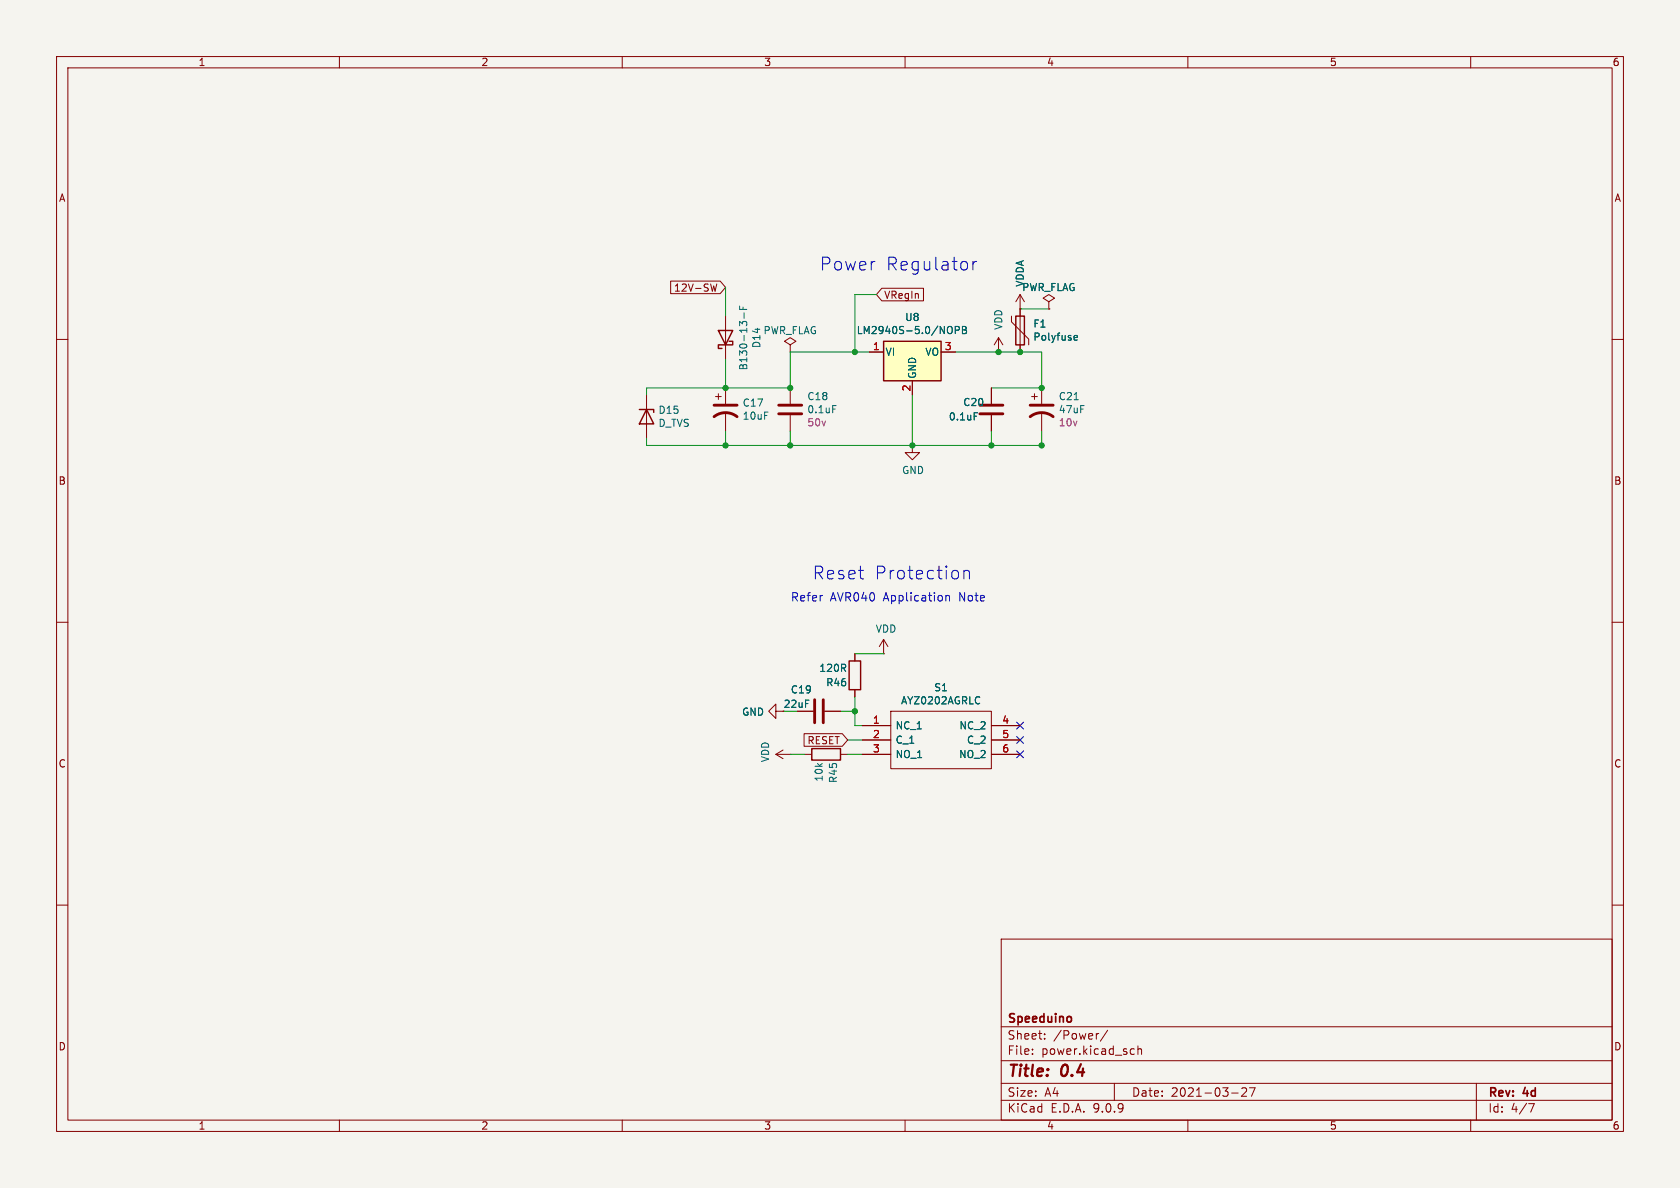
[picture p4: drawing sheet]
(kicad_sch
 (version 20250114)
 (generator "eeschema")
 (generator_version "9.0")
 (paper "A4")
 (title_block
  (title "0.4")
  (date "2021-03-27")
  (rev "4d")
  (company "Speeduino"))
 (lib_symbols
  (symbol "Device:C"
   (pin_numbers (hide yes))
   (pin_names
    (offset 0.254)) (exclude_from_sim no) (in_bom yes) (on_board yes)
   (property "Reference" "C" (at 0.635 2.54 0) (effects (font (size 1.27 1.27)) (justify left)))
   (property "Value" "C" (at 0.635 -2.54 0) (effects (font (size 1.27 1.27)) (justify left)))
   (property "Footprint" "" (at 0.9652 -3.81 0) (effects (font (size 1.27 1.27)) (hide yes)))
   (property "Datasheet" "~" (at 0 0 0) (effects (font (size 1.27 1.27)) (hide yes)))
   (property "Description" "Unpolarized capacitor" (at 0 0 0) (effects (font (size 1.27 1.27)) (hide yes)))
   (symbol "C_0_1"
    (polyline (pts (xy -2.032 0.762) (xy 2.032 0.762)) (stroke (width 0.508) (type default)) (fill (type none)))
    (polyline (pts (xy -2.032 -0.762) (xy 2.032 -0.762)) (stroke (width 0.508) (type default)) (fill (type none))))
   (symbol "C_1_1"
    (pin passive line (at 0 3.81 270) (length 2.794) (name "~" (effects (font (size 1.27 1.27)))) (number "1" (effects (font (size 1.27 1.27)))))
    (pin passive line (at 0 -3.81 90) (length 2.794) (name "~" (effects (font (size 1.27 1.27)))) (number "2" (effects (font (size 1.27 1.27))))))
   (embedded_fonts no))
  (symbol "Device:C_Polarized_US"
   (pin_numbers (hide yes))
   (pin_names
    (offset 0.254) (hide yes)) (exclude_from_sim no) (in_bom yes) (on_board yes)
   (property "Reference" "C" (at 0.635 2.54 0) (effects (font (size 1.27 1.27)) (justify left)))
   (property "Value" "C_Polarized_US" (at 0.635 -2.54 0) (effects (font (size 1.27 1.27)) (justify left)))
   (property "Footprint" "" (at 0 0 0) (effects (font (size 1.27 1.27)) (hide yes)))
   (property "Datasheet" "~" (at 0 0 0) (effects (font (size 1.27 1.27)) (hide yes)))
   (property "Description" "Polarized capacitor, US symbol" (at 0 0 0) (effects (font (size 1.27 1.27)) (hide yes)))
   (symbol "C_Polarized_US_0_1"
    (polyline (pts (xy -2.032 0.762) (xy 2.032 0.762)) (stroke (width 0.508) (type default)) (fill (type none)))
    (polyline (pts (xy -1.778 2.286) (xy -0.762 2.286)) (stroke (width 0) (type default)) (fill (type none)))
    (polyline (pts (xy -1.27 1.778) (xy -1.27 2.794)) (stroke (width 0) (type default)) (fill (type none)))
    (arc (start -2.032 -1.27) (mid 0 -0.5572) (end 2.032 -1.27) (stroke (width 0.508) (type default)) (fill (type none))))
   (symbol "C_Polarized_US_1_1"
    (pin passive line (at 0 3.81 270) (length 2.794) (name "~" (effects (font (size 1.27 1.27)))) (number "1" (effects (font (size 1.27 1.27)))))
    (pin passive line (at 0 -3.81 90) (length 3.302) (name "~" (effects (font (size 1.27 1.27)))) (number "2" (effects (font (size 1.27 1.27))))))
   (embedded_fonts no))
  (symbol "Device:D_Schottky"
   (pin_numbers (hide yes))
   (pin_names
    (offset 1.016) (hide yes)) (exclude_from_sim no) (in_bom yes) (on_board yes)
   (property "Reference" "D" (at 0 2.54 0) (effects (font (size 1.27 1.27))))
   (property "Value" "D_Schottky" (at 0 -2.54 0) (effects (font (size 1.27 1.27))))
   (property "Footprint" "" (at 0 0 0) (effects (font (size 1.27 1.27)) (hide yes)))
   (property "Datasheet" "~" (at 0 0 0) (effects (font (size 1.27 1.27)) (hide yes)))
   (property "Description" "Schottky diode" (at 0 0 0) (effects (font (size 1.27 1.27)) (hide yes)))
   (symbol "D_Schottky_0_1"
    (polyline (pts (xy -1.905 0.635) (xy -1.905 1.27) (xy -1.27 1.27) (xy -1.27 -1.27) (xy -0.635 -1.27) (xy -0.635 -0.635)) (stroke (width 0.254) (type default)) (fill (type none)))
    (polyline (pts (xy 1.27 1.27) (xy 1.27 -1.27) (xy -1.27 0) (xy 1.27 1.27)) (stroke (width 0.254) (type default)) (fill (type none)))
    (polyline (pts (xy 1.27 0) (xy -1.27 0)) (stroke (width 0) (type default)) (fill (type none))))
   (symbol "D_Schottky_1_1"
    (pin passive line (at -3.81 0 0) (length 2.54) (name "K" (effects (font (size 1.27 1.27)))) (number "1" (effects (font (size 1.27 1.27)))))
    (pin passive line (at 3.81 0 180) (length 2.54) (name "A" (effects (font (size 1.27 1.27)))) (number "2" (effects (font (size 1.27 1.27))))))
   (embedded_fonts no))
  (symbol "Device:D_Zener"
   (pin_numbers (hide yes))
   (pin_names
    (offset 1.016) (hide yes)) (exclude_from_sim no) (in_bom yes) (on_board yes)
   (property "Reference" "D" (at 0 2.54 0) (effects (font (size 1.27 1.27))))
   (property "Value" "D_Zener" (at 0 -2.54 0) (effects (font (size 1.27 1.27))))
   (property "Footprint" "" (at 0 0 0) (effects (font (size 1.27 1.27)) (hide yes)))
   (property "Datasheet" "~" (at 0 0 0) (effects (font (size 1.27 1.27)) (hide yes)))
   (property "Description" "Zener diode" (at 0 0 0) (effects (font (size 1.27 1.27)) (hide yes)))
   (symbol "D_Zener_0_1"
    (polyline (pts (xy -1.27 -1.27) (xy -1.27 1.27) (xy -0.762 1.27)) (stroke (width 0.254) (type default)) (fill (type none)))
    (polyline (pts (xy 1.27 0) (xy -1.27 0)) (stroke (width 0) (type default)) (fill (type none)))
    (polyline (pts (xy 1.27 -1.27) (xy 1.27 1.27) (xy -1.27 0) (xy 1.27 -1.27)) (stroke (width 0.254) (type default)) (fill (type none))))
   (symbol "D_Zener_1_1"
    (pin passive line (at -3.81 0 0) (length 2.54) (name "K" (effects (font (size 1.27 1.27)))) (number "1" (effects (font (size 1.27 1.27)))))
    (pin passive line (at 3.81 0 180) (length 2.54) (name "A" (effects (font (size 1.27 1.27)))) (number "2" (effects (font (size 1.27 1.27))))))
   (embedded_fonts no))
  (symbol "Device:Polyfuse"
   (pin_numbers (hide yes))
   (pin_names
    (offset 0)) (exclude_from_sim no) (in_bom yes) (on_board yes)
   (property "Reference" "F" (at -2.54 0 90) (effects (font (size 1.27 1.27))))
   (property "Value" "Polyfuse" (at 2.54 0 90) (effects (font (size 1.27 1.27))))
   (property "Footprint" "" (at 1.27 -5.08 0) (effects (font (size 1.27 1.27)) (justify left) (hide yes)))
   (property "Datasheet" "~" (at 0 0 0) (effects (font (size 1.27 1.27)) (hide yes)))
   (property "Description" "Resettable fuse, polymeric positive temperature coefficient" (at 0 0 0) (effects (font (size 1.27 1.27)) (hide yes)))
   (symbol "Polyfuse_0_1"
    (polyline (pts (xy -1.524 2.54) (xy -1.524 1.524) (xy 1.524 -1.524) (xy 1.524 -2.54)) (stroke (width 0) (type default)) (fill (type none)))
    (rectangle (start -0.762 2.54) (end 0.762 -2.54) (stroke (width 0.254) (type default)) (fill (type none)))
    (polyline (pts (xy 0 2.54) (xy 0 -2.54)) (stroke (width 0) (type default)) (fill (type none))))
   (symbol "Polyfuse_1_1"
    (pin passive line (at 0 3.81 270) (length 1.27) (name "~" (effects (font (size 1.27 1.27)))) (number "1" (effects (font (size 1.27 1.27)))))
    (pin passive line (at 0 -3.81 90) (length 1.27) (name "~" (effects (font (size 1.27 1.27)))) (number "2" (effects (font (size 1.27 1.27))))))
   (embedded_fonts no))
  (symbol "Device:R"
   (pin_numbers (hide yes))
   (pin_names
    (offset 0)) (exclude_from_sim no) (in_bom yes) (on_board yes)
   (property "Reference" "R" (at 2.032 0 90) (effects (font (size 1.27 1.27))))
   (property "Value" "R" (at 0 0 90) (effects (font (size 1.27 1.27))))
   (property "Footprint" "" (at -1.778 0 90) (effects (font (size 1.27 1.27)) (hide yes)))
   (property "Datasheet" "~" (at 0 0 0) (effects (font (size 1.27 1.27)) (hide yes)))
   (property "Description" "Resistor" (at 0 0 0) (effects (font (size 1.27 1.27)) (hide yes)))
   (symbol "R_0_1"
    (rectangle (start -1.016 -2.54) (end 1.016 2.54) (stroke (width 0.254) (type default)) (fill (type none))))
   (symbol "R_1_1"
    (pin passive line (at 0 3.81 270) (length 1.27) (name "~" (effects (font (size 1.27 1.27)))) (number "1" (effects (font (size 1.27 1.27)))))
    (pin passive line (at 0 -3.81 90) (length 1.27) (name "~" (effects (font (size 1.27 1.27)))) (number "2" (effects (font (size 1.27 1.27))))))
   (embedded_fonts no))
  (symbol "Regulator_Linear:LM2937xS"
   (pin_names
    (offset 0.254)) (exclude_from_sim no) (in_bom yes) (on_board yes)
   (property "Reference" "U" (at -3.81 3.175 0) (effects (font (size 1.27 1.27))))
   (property "Value" "LM2937xS" (at 0 3.175 0) (effects (font (size 1.27 1.27)) (justify left)))
   (property "Footprint" "Package_TO_SOT_SMD:TO-263-3_TabPin2" (at 0 5.715 0) (effects (font (size 1.27 1.27)
    (italic yes)) (hide yes)))
   (property "Datasheet" "http://www.ti.com/lit/ds/symlink/lm2937.pdf" (at 0 -1.27 0) (effects (font (size 1.27 1.27)) (hide yes)))
   (property "Description" "500-mA Low Dropout Regulator, TO-263" (at 0 0 0) (effects (font (size 1.27 1.27)) (hide yes)))
   (symbol "LM2937xS_0_1"
    (rectangle (start -5.08 -5.08) (end 5.08 1.905) (stroke (width 0.254) (type default)) (fill (type background))))
   (symbol "LM2937xS_1_1"
    (pin power_in line (at -7.62 0 0) (length 2.54) (name "VI" (effects (font (size 1.27 1.27)))) (number "1" (effects (font (size 1.27 1.27)))))
    (pin power_in line (at 0 -7.62 90) (length 2.54) (name "GND" (effects (font (size 1.27 1.27)))) (number "2" (effects (font (size 1.27 1.27)))))
    (pin power_out line (at 7.62 0 180) (length 2.54) (name "VO" (effects (font (size 1.27 1.27)))) (number "3" (effects (font (size 1.27 1.27))))))
   (embedded_fonts no))
  (symbol "power:GND"
   (power)
   (pin_numbers (hide yes))
   (pin_names
    (offset 0) (hide yes)) (exclude_from_sim no) (in_bom yes) (on_board yes)
   (property "Reference" "#PWR" (at 0 -6.35 0) (effects (font (size 1.27 1.27)) (hide yes)))
   (property "Value" "GND" (at 0 -3.81 0) (effects (font (size 1.27 1.27))))
   (property "Footprint" "" (at 0 0 0) (effects (font (size 1.27 1.27)) (hide yes)))
   (property "Datasheet" "" (at 0 0 0) (effects (font (size 1.27 1.27)) (hide yes)))
   (property "Description" "Power symbol creates a global label with name \"GND\" , ground" (at 0 0 0) (effects (font (size 1.27 1.27)) (hide yes)))
   (symbol "GND_0_1"
    (polyline (pts (xy 0 0) (xy 0 -1.27) (xy 1.27 -1.27) (xy 0 -2.54) (xy -1.27 -1.27) (xy 0 -1.27)) (stroke (width 0) (type default)) (fill (type none))))
   (symbol "GND_1_1"
    (pin power_in line (at 0 0 270) (length 0) (name "~" (effects (font (size 1.27 1.27)))) (number "1" (effects (font (size 1.27 1.27))))))
   (embedded_fonts no))
  (symbol "power:VDD"
   (power)
   (pin_numbers (hide yes))
   (pin_names
    (offset 0) (hide yes)) (exclude_from_sim no) (in_bom yes) (on_board yes)
   (property "Reference" "#PWR" (at 0 -3.81 0) (effects (font (size 1.27 1.27)) (hide yes)))
   (property "Value" "VDD" (at 0 3.556 0) (effects (font (size 1.27 1.27))))
   (property "Footprint" "" (at 0 0 0) (effects (font (size 1.27 1.27)) (hide yes)))
   (property "Datasheet" "" (at 0 0 0) (effects (font (size 1.27 1.27)) (hide yes)))
   (property "Description" "Power symbol creates a global label with name \"VDD\"" (at 0 0 0) (effects (font (size 1.27 1.27)) (hide yes)))
   (symbol "VDD_0_1"
    (polyline (pts (xy -0.762 1.27) (xy 0 2.54)) (stroke (width 0) (type default)) (fill (type none)))
    (polyline (pts (xy 0 2.54) (xy 0.762 1.27)) (stroke (width 0) (type default)) (fill (type none)))
    (polyline (pts (xy 0 0) (xy 0 2.54)) (stroke (width 0) (type default)) (fill (type none))))
   (symbol "VDD_1_1"
    (pin power_in line (at 0 0 90) (length 0) (name "~" (effects (font (size 1.27 1.27)))) (number "1" (effects (font (size 1.27 1.27))))))
   (embedded_fonts no))
  (symbol "power:VDDA"
   (power)
   (pin_numbers (hide yes))
   (pin_names
    (offset 0) (hide yes)) (exclude_from_sim no) (in_bom yes) (on_board yes)
   (property "Reference" "#PWR" (at 0 -3.81 0) (effects (font (size 1.27 1.27)) (hide yes)))
   (property "Value" "VDDA" (at 0 3.556 0) (effects (font (size 1.27 1.27))))
   (property "Footprint" "" (at 0 0 0) (effects (font (size 1.27 1.27)) (hide yes)))
   (property "Datasheet" "" (at 0 0 0) (effects (font (size 1.27 1.27)) (hide yes)))
   (property "Description" "Power symbol creates a global label with name \"VDDA\"" (at 0 0 0) (effects (font (size 1.27 1.27)) (hide yes)))
   (symbol "VDDA_0_1"
    (polyline (pts (xy -0.762 1.27) (xy 0 2.54)) (stroke (width 0) (type default)) (fill (type none)))
    (polyline (pts (xy 0 2.54) (xy 0.762 1.27)) (stroke (width 0) (type default)) (fill (type none)))
    (polyline (pts (xy 0 0) (xy 0 2.54)) (stroke (width 0) (type default)) (fill (type none))))
   (symbol "VDDA_1_1"
    (pin power_in line (at 0 0 90) (length 0) (name "~" (effects (font (size 1.27 1.27)))) (number "1" (effects (font (size 1.27 1.27))))))
   (embedded_fonts no))
  (symbol "v0.4.4c-rescue:AYZ0202AGRLC-Misc"
   (pin_names
    (offset 0.762)) (exclude_from_sim no) (in_bom yes) (on_board yes)
   (property "Reference" "S" (at 24.13 7.62 0) (effects (font (size 1.27 1.27)) (justify left)))
   (property "Value" "v0.4.4c-rescue_AYZ0202AGRLC-Misc" (at 24.13 5.08 0) (effects (font (size 1.27 1.27)) (justify left)))
   (property "Footprint" "AYZ0202AGRLC" (at 24.13 2.54 0) (effects (font (size 1.27 1.27)) (justify left) (hide yes)))
   (property "Datasheet" "http://uk.rs-online.com/web/p/products/7931504P" (at 24.13 0 0) (effects (font (size 1.27 1.27)) (justify left) (hide yes)))
   (property "Description" "" (at 0 0 0) (effects (font (size 1.27 1.27)) (hide yes)))
   (property "Description_1" "AYZ0202AGRLC (Slide Switches)" (at 24.13 -2.54 0) (effects (font (size 1.27 1.27)) (justify left) (hide yes)))
   (property "RS Part Number" "7931504P" (at 24.13 -7.62 0) (effects (font (size 1.27 1.27)) (justify left) (hide yes)))
   (property "RS Price/Stock" "http://uk.rs-online.com/web/p/products/7931504P" (at 24.13 -10.16 0) (effects (font (size 1.27 1.27)) (justify left) (hide yes)))
   (property "Manufacturer_Name" "C & K COMPONENTS" (at 24.13 -12.7 0) (effects (font (size 1.27 1.27)) (justify left) (hide yes)))
   (property "Manufacturer_Part_Number" "AYZ0202AGRLC" (at 24.13 -15.24 0) (effects (font (size 1.27 1.27)) (justify left) (hide yes)))
   (property "Allied_Number" "70417470" (at 24.13 -17.78 0) (effects (font (size 1.27 1.27)) (justify left) (hide yes)))
   (symbol "AYZ0202AGRLC-Misc_0_0"
    (pin bidirectional line (at 0 0 0) (length 5.08) (name "NC_1" (effects (font (size 1.27 1.27)))) (number "1" (effects (font (size 1.27 1.27)))))
    (pin bidirectional line (at 0 -2.54 0) (length 5.08) (name "C_1" (effects (font (size 1.27 1.27)))) (number "2" (effects (font (size 1.27 1.27)))))
    (pin bidirectional line (at 0 -5.08 0) (length 5.08) (name "NO_1" (effects (font (size 1.27 1.27)))) (number "3" (effects (font (size 1.27 1.27)))))
    (pin bidirectional line (at 27.94 0 180) (length 5.08) (name "NC_2" (effects (font (size 1.27 1.27)))) (number "4" (effects (font (size 1.27 1.27)))))
    (pin bidirectional line (at 27.94 -2.54 180) (length 5.08) (name "C_2" (effects (font (size 1.27 1.27)))) (number "5" (effects (font (size 1.27 1.27)))))
    (pin bidirectional line (at 27.94 -5.08 180) (length 5.08) (name "NO_2" (effects (font (size 1.27 1.27)))) (number "6" (effects (font (size 1.27 1.27))))))
   (symbol "AYZ0202AGRLC-Misc_0_1"
    (polyline (pts (xy 5.08 2.54) (xy 22.86 2.54) (xy 22.86 -7.62) (xy 5.08 -7.62) (xy 5.08 2.54)) (stroke (width 0.1524) (type solid)) (fill (type none))))
   (embedded_fonts no))
  (symbol "power:PWR_FLAG"
   (power)
   (pin_numbers (hide yes))
   (pin_names
    (offset 0) (hide yes)) (exclude_from_sim no) (in_bom yes) (on_board yes)
   (property "Reference" "#FLG" (at 0 1.905 0) (effects (font (size 1.27 1.27)) (hide yes)))
   (property "Value" "PWR_FLAG" (at 0 3.81 0) (effects (font (size 1.27 1.27))))
   (property "Footprint" "" (at 0 0 0) (effects (font (size 1.27 1.27)) (hide yes)))
   (property "Datasheet" "~" (at 0 0 0) (effects (font (size 1.27 1.27)) (hide yes)))
   (property "Description" "Special symbol for telling ERC where power comes from" (at 0 0 0) (effects (font (size 1.27 1.27)) (hide yes)))
   (symbol "PWR_FLAG_0_0"
    (pin power_out line (at 0 0 90) (length 0) (name "~" (effects (font (size 1.27 1.27)))) (number "1" (effects (font (size 1.27 1.27))))))
   (symbol "PWR_FLAG_0_1"
    (polyline (pts (xy 0 0) (xy 0 1.27) (xy -1.016 1.905) (xy 0 2.54) (xy 1.016 1.905) (xy 0 1.27)) (stroke (width 0) (type default)) (fill (type none))))
   (embedded_fonts no)))
 (text "Refer AVR040 Application Note"
  (exclude_from_sim no)
  (at 139.7 106.68 0)
  (effects (font (size 1.4732 1.4732)) (justify left bottom)))
 (text "Power Regulator"
  (exclude_from_sim no)
  (at 144.78 48.26 0)
  (effects (font (size 2.2606 2.2606)) (justify left bottom)))
 (text "Reset Protection"
  (exclude_from_sim no)
  (at 143.51 102.87 0)
  (effects (font (size 2.2606 2.2606)) (justify left bottom)))
 (junction
  (at 180.34 62.23)
  (diameter 0)
  (color 0 0 0 0))
 (junction
  (at 176.53 62.23)
  (diameter 0)
  (color 0 0 0 0))
 (junction
  (at 139.7 78.74)
  (diameter 0)
  (color 0 0 0 0))
 (junction
  (at 175.26 78.74)
  (diameter 0)
  (color 0 0 0 0))
 (junction
  (at 128.27 78.74)
  (diameter 0)
  (color 0 0 0 0))
 (junction
  (at 151.13 125.73)
  (diameter 0)
  (color 0 0 0 0))
 (junction
  (at 128.27 68.58)
  (diameter 0)
  (color 0 0 0 0))
 (junction
  (at 184.15 68.58)
  (diameter 0)
  (color 0 0 0 0))
 (junction
  (at 151.13 62.23)
  (diameter 0)
  (color 0 0 0 0))
 (junction
  (at 139.7 68.58)
  (diameter 0)
  (color 0 0 0 0))
 (junction
  (at 161.29 78.74)
  (diameter 0)
  (color 0 0 0 0))
 (junction
  (at 184.15 78.74)
  (diameter 0)
  (color 0 0 0 0))
 (wire
  (pts (xy 151.13 128.27) (xy 152.4 128.27))
  (stroke (width 0) (type default)))
 (wire
  (pts (xy 153.67 62.23) (xy 151.13 62.23))
  (stroke (width 0) (type default)))
 (wire
  (pts (xy 154.94 52.07) (xy 151.13 52.07))
  (stroke (width 0) (type default)))
 (wire
  (pts (xy 180.34 62.23) (xy 184.15 62.23))
  (stroke (width 0) (type default)))
 (wire
  (pts (xy 161.29 69.85) (xy 161.29 78.74))
  (stroke (width 0) (type default)))
 (wire
  (pts (xy 114.3 78.74) (xy 114.3 77.47))
  (stroke (width 0) (type default)))
 (wire
  (pts (xy 114.3 68.58) (xy 114.3 69.85))
  (stroke (width 0) (type default)))
 (wire
  (pts (xy 175.26 76.2) (xy 175.26 78.74))
  (stroke (width 0) (type default)))
 (wire
  (pts (xy 128.27 50.8) (xy 128.27 55.88))
  (stroke (width 0) (type default)))
 (wire
  (pts (xy 149.86 130.81) (xy 152.4 130.81))
  (stroke (width 0) (type default)))
 (wire
  (pts (xy 139.7 133.35) (xy 142.24 133.35))
  (stroke (width 0) (type default)))
 (wire
  (pts (xy 138.43 125.73) (xy 140.97 125.73))
  (stroke (width 0) (type default)))
 (wire
  (pts (xy 128.27 78.74) (xy 139.7 78.74))
  (stroke (width 0) (type default)))
 (wire
  (pts (xy 139.7 78.74) (xy 161.29 78.74))
  (stroke (width 0) (type default)))
 (wire
  (pts (xy 184.15 78.74) (xy 175.26 78.74))
  (stroke (width 0) (type default)))
 (wire
  (pts (xy 128.27 68.58) (xy 139.7 68.58))
  (stroke (width 0) (type default)))
 (wire
  (pts (xy 176.53 62.23) (xy 180.34 62.23))
  (stroke (width 0) (type default)))
 (wire
  (pts (xy 128.27 63.5) (xy 128.27 68.58))
  (stroke (width 0) (type default)))
 (wire
  (pts (xy 175.26 78.74) (xy 161.29 78.74))
  (stroke (width 0) (type default)))
 (wire
  (pts (xy 149.86 133.35) (xy 152.4 133.35))
  (stroke (width 0) (type default)))
 (wire
  (pts (xy 139.7 76.2) (xy 139.7 78.74))
  (stroke (width 0) (type default)))
 (wire
  (pts (xy 139.7 68.58) (xy 139.7 62.23))
  (stroke (width 0) (type default)))
 (wire
  (pts (xy 148.59 125.73) (xy 151.13 125.73))
  (stroke (width 0) (type default)))
 (wire
  (pts (xy 168.91 62.23) (xy 176.53 62.23))
  (stroke (width 0) (type default)))
 (wire
  (pts (xy 184.15 76.2) (xy 184.15 78.74))
  (stroke (width 0) (type default)))
 (wire
  (pts (xy 151.13 128.27) (xy 151.13 125.73))
  (stroke (width 0) (type default)))
 (wire
  (pts (xy 151.13 52.07) (xy 151.13 62.23))
  (stroke (width 0) (type default)))
 (wire
  (pts (xy 139.7 62.23) (xy 151.13 62.23))
  (stroke (width 0) (type default)))
 (wire
  (pts (xy 151.13 115.57) (xy 156.21 115.57))
  (stroke (width 0) (type default)))
 (wire
  (pts (xy 151.13 125.73) (xy 151.13 123.19))
  (stroke (width 0) (type default)))
 (wire
  (pts (xy 175.26 68.58) (xy 184.15 68.58))
  (stroke (width 0) (type default)))
 (wire
  (pts (xy 184.15 62.23) (xy 184.15 68.58))
  (stroke (width 0) (type default)))
 (wire
  (pts (xy 114.3 68.58) (xy 128.27 68.58))
  (stroke (width 0) (type default)))
 (wire
  (pts (xy 128.27 76.2) (xy 128.27 78.74))
  (stroke (width 0) (type default)))
 (wire
  (pts (xy 114.3 78.74) (xy 128.27 78.74))
  (stroke (width 0) (type default)))
 (global_label "VRegIn"
  (shape input)
  (at 154.94 52.07 0)
  (effects (font (size 1.27 1.27)) (justify left))
  (property "Intersheetrefs" "${INTERSHEET_REFS}" (at 154.94 52.07 0) (effects (font (size 1.27 1.27)) (hide yes))))
 (global_label "RESET"
  (shape input)
  (at 149.86 130.81 180)
  (effects (font (size 1.27 1.27)) (justify right))
  (property "Intersheetrefs" "${INTERSHEET_REFS}" (at 149.86 130.81 0) (effects (font (size 1.27 1.27)) (hide yes))))
 (global_label "12V-SW"
  (shape input)
  (at 128.27 50.8 180)
  (effects (font (size 1.27 1.27)) (justify right))
  (property "Intersheetrefs" "${INTERSHEET_REFS}" (at 128.27 50.8 0) (effects (font (size 1.27 1.27)) (hide yes))))
 (symbol
  (lib_id "Device:C")
  (at 139.7 72.39 0)
  (unit 1)
  (exclude_from_sim no)
  (in_bom yes)
  (on_board yes)
  (dnp no)
  (property "Reference" "C18" (at 142.621 70.0786 0) (effects (font (size 1.27 1.27)) (justify left)))
  (property "Value" "0.1uF" (at 142.621 72.39 0) (effects (font (size 1.27 1.27)) (justify left)))
  (property "Footprint" "Capacitor_SMD:C_0805_2012Metric" (at 140.6652 76.2 0) (effects (font (size 1.27 1.27)) (hide yes)))
  (property "Datasheet" "~" (at 139.7 72.39 0) (effects (font (size 1.27 1.27)) (hide yes)))
  (property "Description" "" (at 139.7 72.39 0) (effects (font (size 1.27 1.27))))
  (property "Voltage" "50v" (at 142.621 74.7014 0) (effects (font (size 1.27 1.27)) (justify left)))
  (property "Digikey Part Number" "311-1140-1-ND" (at 0 144.78 0) (effects (font (size 1.27 1.27)) (hide yes)))
  (property "Manufacturer_Name" "Yageo" (at 0 144.78 0) (effects (font (size 1.27 1.27)) (hide yes)))
  (property "Manufacturer_Part_Number" "CC0805KRX7R9BB104" (at 0 144.78 0) (effects (font (size 1.27 1.27)) (hide yes)))
  (property "URL" "https://www.digikey.com.au/product-detail/en/yageo/CC0805KRX7R9BB104/311-1140-1-ND/303050" (at 0 144.78 0) (effects (font (size 1.27 1.27)) (hide yes)))
  (pin "1")
  (pin "2"))
 (symbol
  (lib_id "Device:C_Polarized_US")
  (at 128.27 72.39 0)
  (unit 1)
  (exclude_from_sim no)
  (in_bom yes)
  (on_board yes)
  (dnp no)
  (property "Reference" "C17" (at 131.191 71.2216 0) (effects (font (size 1.27 1.27)) (justify left)))
  (property "Value" "10uF" (at 131.191 73.533 0) (effects (font (size 1.27 1.27)) (justify left)))
  (property "Footprint" "Capacitor_Tantalum_SMD:CP_EIA-7343-31_Kemet-D" (at 128.27 72.39 0) (effects (font (size 1.27 1.27)) (hide yes)))
  (property "Datasheet" "~" (at 128.27 72.39 0) (effects (font (size 1.27 1.27)) (hide yes)))
  (property "Description" "" (at 128.27 72.39 0) (effects (font (size 1.27 1.27))))
  (property "Voltage" "35v" (at 128.27 72.39 0) (effects (font (size 1.27 1.27)) (hide yes)))
  (property "Digikey Part Number" "399-8361-1-ND" (at 0 144.78 0) (effects (font (size 1.27 1.27)) (hide yes)))
  (property "Manufacturer_Name" "Kemet" (at 0 144.78 0) (effects (font (size 1.27 1.27)) (hide yes)))
  (property "Manufacturer_Part_Number" "T491D106K050AT" (at 0 144.78 0) (effects (font (size 1.27 1.27)) (hide yes)))
  (property "URL" "https://www.digikey.com/product-detail/en/kemet/T491D106K050AT/399-8361-1-ND/3472084" (at 0 144.78 0) (effects (font (size 1.27 1.27)) (hide yes)))
  (pin "1")
  (pin "2"))
 (symbol
  (lib_id "Device:D_Schottky")
  (at 128.27 59.69 90)
  (unit 1)
  (exclude_from_sim no)
  (in_bom yes)
  (on_board yes)
  (dnp no)
  (property "Reference" "D14" (at 133.7564 59.69 0) (effects (font (size 1.27 1.27))))
  (property "Value" "B130-13-F" (at 131.445 59.69 0) (effects (font (size 1.27 1.27))))
  (property "Footprint" "Diode_SMD:D_SMA" (at 128.27 59.69 0) (effects (font (size 1.27 1.27)) (hide yes)))
  (property "Datasheet" "https://www.mouser.com/datasheet/2/115/ds13002-60388.pdf" (at 128.27 59.69 0) (effects (font (size 1.27 1.27)) (hide yes)))
  (property "Description" "" (at 128.27 59.69 0) (effects (font (size 1.27 1.27))))
  (property "Digikey Part Number" "B130-FDICT-ND" (at 190.5 204.47 0) (effects (font (size 1.27 1.27)) (hide yes)))
  (property "Manufacturer_Name" "Diodes Inc" (at 190.5 204.47 0) (effects (font (size 1.27 1.27)) (hide yes)))
  (property "Manufacturer_Part_Number" "B130-13-F" (at 190.5 204.47 0) (effects (font (size 1.27 1.27)) (hide yes)))
  (property "URL" "https://www.digikey.com.au/product-detail/en/diodes-incorporated/B130-13-F/B130-FDICT-ND/815318" (at 190.5 204.47 0) (effects (font (size 1.27 1.27)) (hide yes)))
  (pin "1")
  (pin "2"))
 (symbol
  (lib_id "power:VDD")
  (at 176.53 62.23 0)
  (unit 1)
  (exclude_from_sim no)
  (in_bom yes)
  (on_board yes)
  (dnp no)
  (property "Reference" "#PWR047" (at 176.53 66.04 0) (effects (font (size 1.27 1.27)) (hide yes)))
  (property "Value" "VDD" (at 176.53 58.42 90) (effects (font (size 1.27 1.27)) (justify left)))
  (property "Footprint" "" (at 176.53 62.23 0) (effects (font (size 1.27 1.27)) (hide yes)))
  (property "Datasheet" "" (at 176.53 62.23 0) (effects (font (size 1.27 1.27)) (hide yes)))
  (property "Description" "" (at 176.53 62.23 0) (effects (font (size 1.27 1.27))))
  (pin "1"))
 (symbol
  (lib_id "Device:C")
  (at 175.26 72.39 0)
  (unit 1)
  (exclude_from_sim no)
  (in_bom yes)
  (on_board yes)
  (dnp no)
  (property "Reference" "C20" (at 170.18 71.12 0) (effects (font (size 1.27 1.27)) (justify left)))
  (property "Value" "0.1uF" (at 167.64 73.66 0) (effects (font (size 1.27 1.27)) (justify left)))
  (property "Footprint" "Capacitor_SMD:C_0805_2012Metric" (at 176.2252 76.2 0) (effects (font (size 1.27 1.27)) (hide yes)))
  (property "Datasheet" "~" (at 175.26 72.39 0) (effects (font (size 1.27 1.27)) (hide yes)))
  (property "Description" "" (at 175.26 72.39 0) (effects (font (size 1.27 1.27))))
  (property "Digikey Part Number" "311-1140-1-ND" (at 0 144.78 0) (effects (font (size 1.27 1.27)) (hide yes)))
  (property "Manufacturer_Name" "Yageo" (at 0 144.78 0) (effects (font (size 1.27 1.27)) (hide yes)))
  (property "Manufacturer_Part_Number" "CC0805KRX7R9BB104" (at 0 144.78 0) (effects (font (size 1.27 1.27)) (hide yes)))
  (property "URL" "https://www.digikey.com.au/product-detail/en/yageo/CC0805KRX7R9BB104/311-1140-1-ND/303050" (at 0 144.78 0) (effects (font (size 1.27 1.27)) (hide yes)))
  (pin "1")
  (pin "2"))
 (symbol
  (lib_id "Device:C_Polarized_US")
  (at 184.15 72.39 0)
  (unit 1)
  (exclude_from_sim no)
  (in_bom yes)
  (on_board yes)
  (dnp no)
  (property "Reference" "C21" (at 187.071 70.0786 0) (effects (font (size 1.27 1.27)) (justify left)))
  (property "Value" "47uF" (at 187.071 72.39 0) (effects (font (size 1.27 1.27)) (justify left)))
  (property "Footprint" "Capacitor_Tantalum_SMD:CP_EIA-3528-21_Kemet-B" (at 184.15 72.39 0) (effects (font (size 1.27 1.27)) (hide yes)))
  (property "Datasheet" "~" (at 184.15 72.39 0) (effects (font (size 1.27 1.27)) (hide yes)))
  (property "Description" "" (at 184.15 72.39 0) (effects (font (size 1.27 1.27))))
  (property "Voltage" "10v" (at 187.071 74.7014 0) (effects (font (size 1.27 1.27)) (justify left)))
  (property "Digikey Part Number" "478-1692-1-ND" (at 0 144.78 0) (effects (font (size 1.27 1.27)) (hide yes)))
  (property "Manufacturer_Name" "AVX" (at 0 144.78 0) (effects (font (size 1.27 1.27)) (hide yes)))
  (property "Manufacturer_Part_Number" "TAJB476K006RNJ" (at 0 144.78 0) (effects (font (size 1.27 1.27)) (hide yes)))
  (property "URL" "https://www.digikey.com/product-detail/en/avx-corporation/TAJB476K006RNJ/478-1692-1-ND/564724" (at 0 144.78 0) (effects (font (size 1.27 1.27)) (hide yes)))
  (pin "1")
  (pin "2"))
 (symbol
  (lib_id "power:GND")
  (at 161.29 78.74 0)
  (unit 1)
  (exclude_from_sim no)
  (in_bom yes)
  (on_board yes)
  (dnp no)
  (property "Reference" "#PWR046" (at 161.29 85.09 0) (effects (font (size 1.27 1.27)) (hide yes)))
  (property "Value" "GND" (at 161.417 83.1342 0) (effects (font (size 1.27 1.27))))
  (property "Footprint" "" (at 161.29 78.74 0) (effects (font (size 1.27 1.27)) (hide yes)))
  (property "Datasheet" "" (at 161.29 78.74 0) (effects (font (size 1.27 1.27)) (hide yes)))
  (property "Description" "" (at 161.29 78.74 0) (effects (font (size 1.27 1.27))))
  (pin "1"))
 (symbol
  (lib_id "v0.4.4c-rescue:AYZ0202AGRLC-Misc")
  (at 152.4 128.27 0)
  (unit 1)
  (exclude_from_sim no)
  (in_bom yes)
  (on_board yes)
  (dnp no)
  (property "Reference" "S1" (at 166.37 121.539 0) (effects (font (size 1.27 1.27))))
  (property "Value" "AYZ0202AGRLC" (at 166.37 123.8504 0) (effects (font (size 1.27 1.27))))
  (property "Footprint" "Misc:AYZ0202AGRLC" (at 176.53 125.73 0) (effects (font (size 1.27 1.27)) (justify left) (hide yes)))
  (property "Datasheet" "" (at 176.53 128.27 0) (effects (font (size 1.27 1.27)) (justify left) (hide yes)))
  (property "Description" "" (at 152.4 128.27 0) (effects (font (size 1.27 1.27))))
  (property "Description" "AYZ0202AGRLC (Slide Switches)" (at 176.53 130.81 0) (effects (font (size 1.27 1.27)) (justify left) (hide yes)))
  (property "RS Part Number" "7931504P" (at 176.53 135.89 0) (effects (font (size 1.27 1.27)) (justify left) (hide yes)))
  (property "RS Price/Stock" "http://uk.rs-online.com/web/p/products/7931504P" (at 176.53 138.43 0) (effects (font (size 1.27 1.27)) (justify left) (hide yes)))
  (property "Manufacturer_Name" "C & K COMPONENTS" (at 176.53 140.97 0) (effects (font (size 1.27 1.27)) (justify left) (hide yes)))
  (property "Manufacturer_Part_Number" "AYZ0202AGRLC" (at 176.53 143.51 0) (effects (font (size 1.27 1.27)) (justify left) (hide yes)))
  (property "Allied_Number" "70417470" (at 176.53 146.05 0) (effects (font (size 1.27 1.27)) (justify left) (hide yes)))
  (property "Digikey Part Number" "401-2013-1-ND" (at 0 256.54 0) (effects (font (size 1.27 1.27)) (hide yes)))
  (property "URL" "https://www.digikey.com.au/product-detail/en/c-k/AYZ0202AGRLC/401-2013-1-ND/1640122" (at 0 256.54 0) (effects (font (size 1.27 1.27)) (hide yes)))
  (pin "1")
  (pin "2")
  (pin "3")
  (pin "4")
  (pin "5")
  (pin "6"))
 (symbol
  (lib_id "Device:R")
  (at 146.05 133.35 270)
  (unit 1)
  (exclude_from_sim no)
  (in_bom yes)
  (on_board yes)
  (dnp no)
  (property "Reference" "R45" (at 147.32 134.62 0) (effects (font (size 1.27 1.27)) (justify left)))
  (property "Value" "10k" (at 144.78 134.62 0) (effects (font (size 1.27 1.27)) (justify left)))
  (property "Footprint" "Resistor_SMD:R_0805_2012Metric" (at 146.05 131.572 90) (effects (font (size 1.27 1.27)) (hide yes)))
  (property "Datasheet" "~" (at 146.05 133.35 0) (effects (font (size 1.27 1.27)) (hide yes)))
  (property "Description" "" (at 146.05 133.35 0) (effects (font (size 1.27 1.27))))
  (property "Digikey Part Number" "311-10KARCT-ND" (at 12.7 -12.7 0) (effects (font (size 1.27 1.27)) (hide yes)))
  (property "Manufacturer_Name" "Yageo" (at 12.7 -12.7 0) (effects (font (size 1.27 1.27)) (hide yes)))
  (property "Manufacturer_Part_Number" "RC0805JR-0710KL" (at 12.7 -12.7 0) (effects (font (size 1.27 1.27)) (hide yes)))
  (property "URL" "https://www.digikey.com/product-detail/en/yageo/RC0805JR-0710KL/311-10KARCT-ND/731188" (at 12.7 -12.7 0) (effects (font (size 1.27 1.27)) (hide yes)))
  (pin "1")
  (pin "2"))
 (symbol
  (lib_id "power:VDD")
  (at 139.7 133.35 90)
  (unit 1)
  (exclude_from_sim no)
  (in_bom yes)
  (on_board yes)
  (dnp no)
  (property "Reference" "#PWR044" (at 143.51 133.35 0) (effects (font (size 1.27 1.27)) (hide yes)))
  (property "Value" "VDD" (at 135.3058 132.9182 0) (effects (font (size 1.27 1.27))))
  (property "Footprint" "" (at 139.7 133.35 0) (effects (font (size 1.27 1.27)) (hide yes)))
  (property "Datasheet" "" (at 139.7 133.35 0) (effects (font (size 1.27 1.27)) (hide yes)))
  (property "Description" "" (at 139.7 133.35 0) (effects (font (size 1.27 1.27))))
  (pin "1"))
 (symbol
  (lib_id "Device:C")
  (at 144.78 125.73 270)
  (unit 1)
  (exclude_from_sim no)
  (in_bom yes)
  (on_board yes)
  (dnp no)
  (property "Reference" "C19" (at 139.7 121.92 90) (effects (font (size 1.27 1.27)) (justify left)))
  (property "Value" "22uF" (at 138.43 124.46 90) (effects (font (size 1.27 1.27)) (justify left)))
  (property "Footprint" "Speeduino_Legacy:C_0805_2012Metric_Pad1.15x1.40mm_HandSolder" (at 140.97 126.6952 0) (effects (font (size 1.27 1.27)) (hide yes)))
  (property "Datasheet" "~" (at 144.78 125.73 0) (effects (font (size 1.27 1.27)) (hide yes)))
  (property "Description" "" (at 144.78 125.73 0) (effects (font (size 1.27 1.27))))
  (property "Digikey Part Number" "1276-6687-1-ND" (at 19.05 -19.05 0) (effects (font (size 1.27 1.27)) (hide yes)))
  (property "Manufacturer_Name" "Samsung" (at 19.05 -19.05 0) (effects (font (size 1.27 1.27)) (hide yes)))
  (property "Manufacturer_Part_Number" "CL21A226KQCLRNC" (at 19.05 -19.05 0) (effects (font (size 1.27 1.27)) (hide yes)))
  (property "URL" "https://www.digikey.com.au/product-detail/en/samsung-electro-mechanics/CL21A226KQCLRNC/1276-6687-1-ND/5961546" (at 19.05 -19.05 0) (effects (font (size 1.27 1.27)) (hide yes)))
  (pin "1")
  (pin "2"))
 (symbol
  (lib_id "Device:R")
  (at 151.13 119.38 180)
  (unit 1)
  (exclude_from_sim no)
  (in_bom yes)
  (on_board yes)
  (dnp no)
  (property "Reference" "R46" (at 149.86 120.65 0) (effects (font (size 1.27 1.27)) (justify left)))
  (property "Value" "120R" (at 149.86 118.11 0) (effects (font (size 1.27 1.27)) (justify left)))
  (property "Footprint" "Resistor_SMD:R_0805_2012Metric" (at 152.908 119.38 90) (effects (font (size 1.27 1.27)) (hide yes)))
  (property "Datasheet" "~" (at 151.13 119.38 0) (effects (font (size 1.27 1.27)) (hide yes)))
  (property "Description" "" (at 151.13 119.38 0) (effects (font (size 1.27 1.27))))
  (property "Digikey Part Number" "311-120CRCT-ND" (at 302.26 0 0) (effects (font (size 1.27 1.27)) (hide yes)))
  (property "Manufacturer_Name" "Yageo" (at 302.26 0 0) (effects (font (size 1.27 1.27)) (hide yes)))
  (property "Manufacturer_Part_Number" "RC0805FR-07120RL" (at 302.26 0 0) (effects (font (size 1.27 1.27)) (hide yes)))
  (property "URL" "https://www.digikey.com/product-detail/en/yageo/RC0805FR-07120RL/311-120CRCT-ND/730522" (at 302.26 0 0) (effects (font (size 1.27 1.27)) (hide yes)))
  (pin "1")
  (pin "2"))
 (symbol
  (lib_id "power:VDD")
  (at 156.21 115.57 0)
  (unit 1)
  (exclude_from_sim no)
  (in_bom yes)
  (on_board yes)
  (dnp no)
  (property "Reference" "#PWR045" (at 156.21 119.38 0) (effects (font (size 1.27 1.27)) (hide yes)))
  (property "Value" "VDD" (at 156.6418 111.1758 0) (effects (font (size 1.27 1.27))))
  (property "Footprint" "" (at 156.21 115.57 0) (effects (font (size 1.27 1.27)) (hide yes)))
  (property "Datasheet" "" (at 156.21 115.57 0) (effects (font (size 1.27 1.27)) (hide yes)))
  (property "Description" "" (at 156.21 115.57 0) (effects (font (size 1.27 1.27))))
  (pin "1"))
 (symbol
  (lib_id "power:GND")
  (at 138.43 125.73 270)
  (unit 1)
  (exclude_from_sim no)
  (in_bom yes)
  (on_board yes)
  (dnp no)
  (property "Reference" "#PWR043" (at 132.08 125.73 0) (effects (font (size 1.27 1.27)) (hide yes)))
  (property "Value" "GND" (at 135.1788 125.857 90) (effects (font (size 1.27 1.27)) (justify right)))
  (property "Footprint" "" (at 138.43 125.73 0) (effects (font (size 1.27 1.27)) (hide yes)))
  (property "Datasheet" "" (at 138.43 125.73 0) (effects (font (size 1.27 1.27)) (hide yes)))
  (property "Description" "" (at 138.43 125.73 0) (effects (font (size 1.27 1.27))))
  (pin "1"))
 (symbol
  (lib_id "Regulator_Linear:LM2937xS")
  (at 161.29 62.23 0)
  (unit 1)
  (exclude_from_sim no)
  (in_bom yes)
  (on_board yes)
  (dnp no)
  (property "Reference" "U8" (at 161.29 56.0832 0) (effects (font (size 1.27 1.27))))
  (property "Value" "LM2940S-5.0/NOPB" (at 161.29 58.3946 0) (effects (font (size 1.27 1.27))))
  (property "Footprint" "Package_TO_SOT_SMD:TO-263-3_TabPin2" (at 161.29 56.515 0) (effects (font (size 1.27 1.27)
    (italic yes)) (hide yes)))
  (property "Datasheet" "http://www.ti.com/lit/ds/symlink/lm2940-n.pdf" (at 161.29 63.5 0) (effects (font (size 1.27 1.27)) (hide yes)))
  (property "Description" "" (at 161.29 62.23 0) (effects (font (size 1.27 1.27))))
  (property "TR PN" "LM2940SX-5.0/NOPB" (at 161.29 62.23 0) (effects (font (size 1.27 1.27)) (hide yes)))
  (property "Tube PN" "LM2940S-5.0/NOPB" (at 161.29 62.23 0) (effects (font (size 1.27 1.27)) (hide yes)))
  (property "Digikey Part Number" "LM2940S-5.0/NOPB-ND" (at 0 124.46 0) (effects (font (size 1.27 1.27)) (hide yes)))
  (property "Manufacturer_Name" "TI" (at 0 124.46 0) (effects (font (size 1.27 1.27)) (hide yes)))
  (property "Manufacturer_Part_Number" "LM2940S-5.0/NOPB" (at 0 124.46 0) (effects (font (size 1.27 1.27)) (hide yes)))
  (property "URL" "https://www.digikey.com.au/products/en?keywords=LM2940S-5.0%2FNOPB" (at 0 124.46 0) (effects (font (size 1.27 1.27)) (hide yes)))
  (pin "1")
  (pin "2")
  (pin "3"))
 (symbol
  (lib_id "power:VDDA")
  (at 180.34 54.61 0)
  (unit 1)
  (exclude_from_sim no)
  (in_bom yes)
  (on_board yes)
  (dnp no)
  (property "Reference" "#PWR0108" (at 180.34 58.42 0) (effects (font (size 1.27 1.27)) (hide yes)))
  (property "Value" "VDDA" (at 180.34 50.8 90) (effects (font (size 1.27 1.27)) (justify left)))
  (property "Footprint" "" (at 180.34 54.61 0) (effects (font (size 1.27 1.27)) (hide yes)))
  (property "Datasheet" "" (at 180.34 54.61 0) (effects (font (size 1.27 1.27)) (hide yes)))
  (property "Description" "" (at 180.34 54.61 0) (effects (font (size 1.27 1.27))))
  (pin "1"))
 (symbol
  (lib_id "Device:Polyfuse")
  (at 180.34 58.42 0)
  (unit 1)
  (exclude_from_sim no)
  (in_bom yes)
  (on_board yes)
  (dnp no)
  (property "Reference" "F1" (at 182.5752 57.2516 0) (effects (font (size 1.27 1.27)) (justify left)))
  (property "Value" "Polyfuse" (at 182.5752 59.563 0) (effects (font (size 1.27 1.27)) (justify left)))
  (property "Footprint" "Fuse:Fuse_1812_4532Metric" (at 181.61 63.5 0) (effects (font (size 1.27 1.27)) (justify left) (hide yes)))
  (property "Datasheet" "~" (at 180.34 58.42 0) (effects (font (size 1.27 1.27)) (hide yes)))
  (property "Description" "" (at 180.34 58.42 0) (effects (font (size 1.27 1.27))))
  (property "Digikey Part Number" "507-1361-1-ND" (at 0 116.84 0) (effects (font (size 1.27 1.27)) (hide yes)))
  (property "Manufacturer_Name" "Bel Fuse" (at 0 116.84 0) (effects (font (size 1.27 1.27)) (hide yes)))
  (property "Manufacturer_Part_Number" "0ZCC0050FF2C" (at 0 116.84 0) (effects (font (size 1.27 1.27)) (hide yes)))
  (property "URL" "https://www.digikey.com.au/product-detail/en/bel-fuse-inc/0ZCC0050FF2C/507-1361-1-ND/1560228" (at 0 116.84 0) (effects (font (size 1.27 1.27)) (hide yes)))
  (pin "1")
  (pin "2"))
 (symbol
  (lib_id "Device:D_Zener")
  (at 114.3 73.66 270)
  (unit 1)
  (exclude_from_sim no)
  (in_bom yes)
  (on_board yes)
  (dnp no)
  (property "Reference" "D15" (at 116.3066 72.4916 90) (effects (font (size 1.27 1.27)) (justify left)))
  (property "Value" "D_TVS" (at 116.3066 74.803 90) (effects (font (size 1.27 1.27)) (justify left)))
  (property "Footprint" "Diode_SMD:D_SMB" (at 114.3 73.66 0) (effects (font (size 1.27 1.27)) (hide yes)))
  (property "Datasheet" "~" (at 114.3 73.66 0) (effects (font (size 1.27 1.27)) (hide yes)))
  (property "Description" "" (at 114.3 73.66 0) (effects (font (size 1.27 1.27))))
  (property "Digikey Part Number" "SMBJ40A-QCT-ND" (at 114.3 73.66 0) (effects (font (size 1.27 1.27)) (hide yes)))
  (property "Manufacturer_Name" "Bournes Inc." (at 114.3 73.66 0) (effects (font (size 1.27 1.27)) (hide yes)))
  (property "Manufacturer_Part_Number" "SMBJ40A-Q" (at 114.3 73.66 0) (effects (font (size 1.27 1.27)) (hide yes)))
  (pin "1")
  (pin "2"))
 (no_connect
  (at 180.34 128.27))
 (no_connect
  (at 180.34 130.81))
 (no_connect
  (at 180.34 133.35))
 (symbol
  (lib_id "power:PWR_FLAG")
  (at 139.7 62.23 0)
  (unit 1)
  (exclude_from_sim no)
  (in_bom yes)
  (on_board yes)
  (dnp no)
  (property "Reference" "#FLG03" (at 139.7 60.325 0) (effects (font (size 1.27 1.27)) (hide yes)))
  (property "Value" "PWR_FLAG" (at 139.7 58.42 0) (effects (font (size 1.27 1.27))))
  (property "Footprint" "" (at 139.7 62.23 0) (effects (font (size 1.27 1.27)) (hide yes)))
  (property "Datasheet" "~" (at 139.7 62.23 0) (effects (font (size 1.27 1.27)) (hide yes)))
  (property "Description" "Special symbol for telling ERC where power comes from" (at 139.7 62.23 0) (effects (font (size 1.27 1.27)) (hide yes)))
  (pin "1"))
 (wire
  (pts (xy 180.34 54.61) (xy 185.42 54.61))
  (stroke (width 0) (type default)))
 (symbol
  (lib_id "power:PWR_FLAG")
  (at 185.42 54.61 0)
  (unit 1)
  (exclude_from_sim no)
  (in_bom yes)
  (on_board yes)
  (dnp no)
  (property "Reference" "#FLG04" (at 185.42 52.705 0) (effects (font (size 1.27 1.27)) (hide yes)))
  (property "Value" "PWR_FLAG" (at 185.42 50.8 0) (effects (font (size 1.27 1.27))))
  (property "Footprint" "" (at 185.42 54.61 0) (effects (font (size 1.27 1.27)) (hide yes)))
  (property "Datasheet" "~" (at 185.42 54.61 0) (effects (font (size 1.27 1.27)) (hide yes)))
  (property "Description" "Special symbol for telling ERC where power comes from" (at 185.42 54.61 0) (effects (font (size 1.27 1.27)) (hide yes)))
  (pin "1")))
